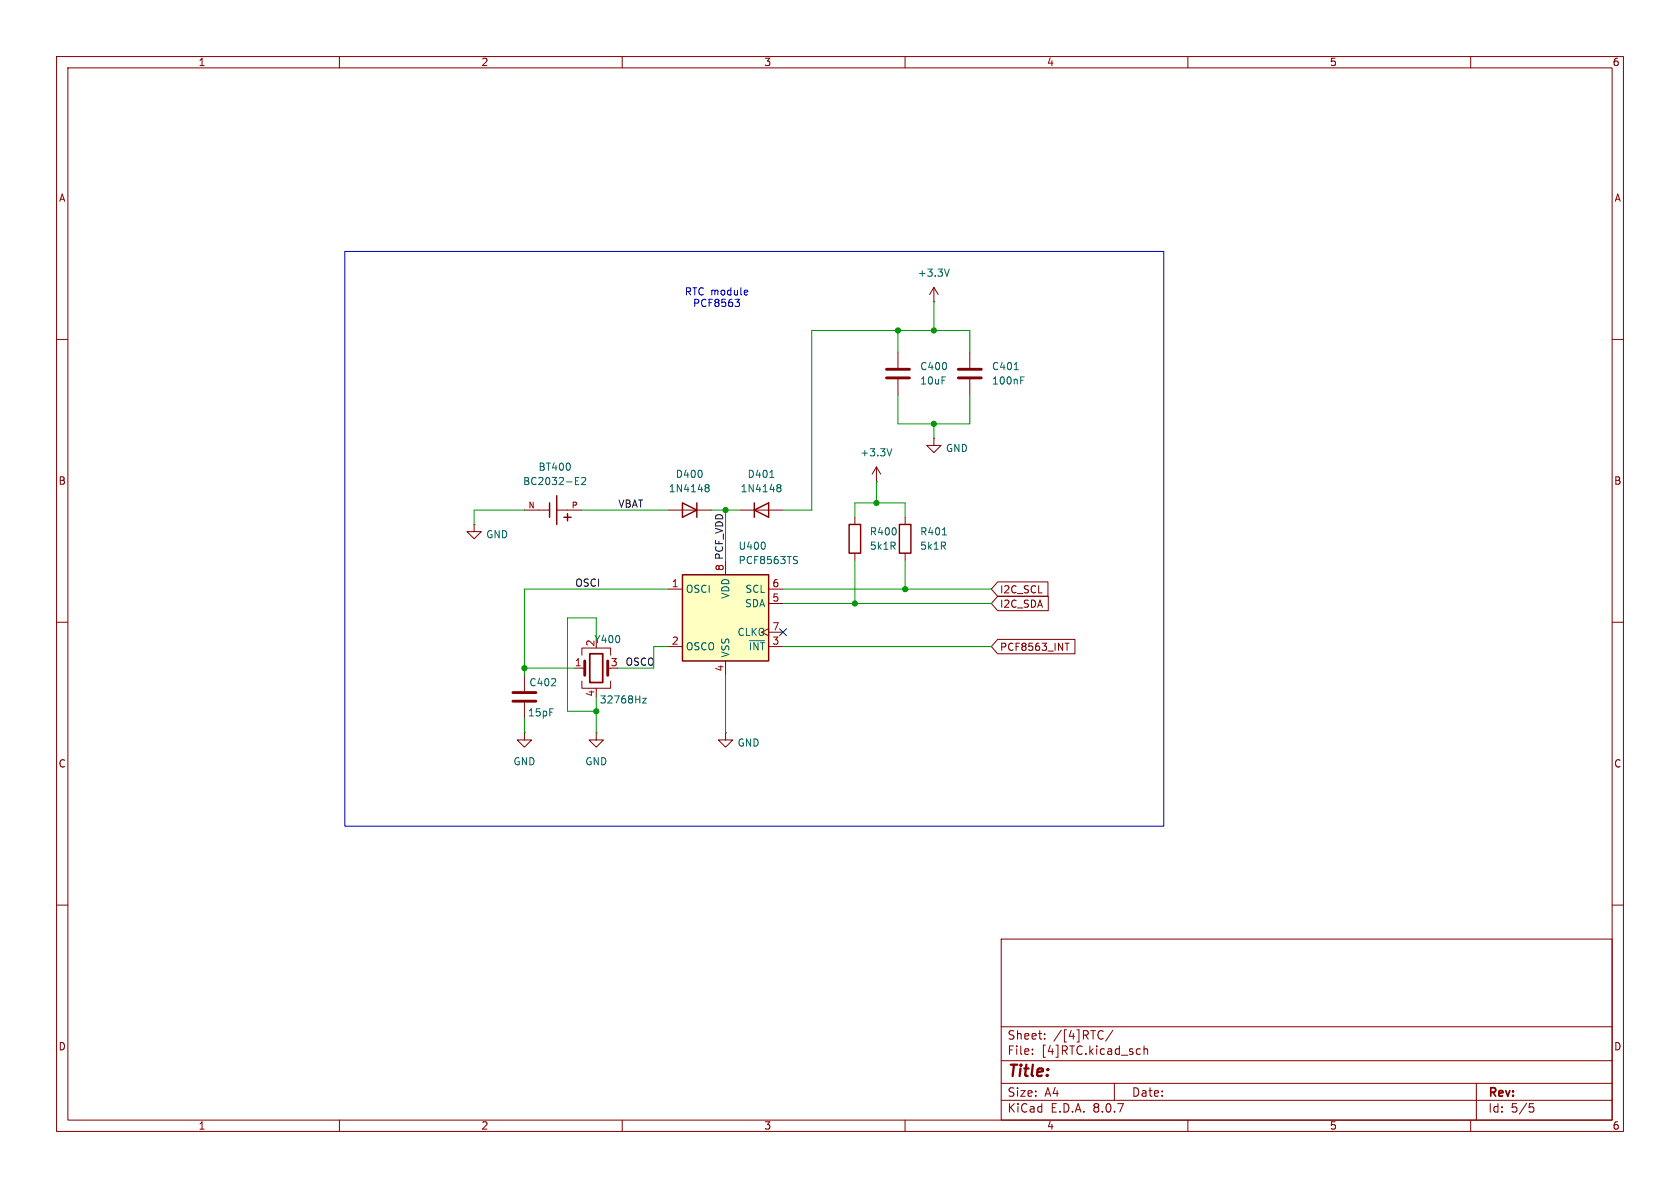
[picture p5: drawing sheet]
<svg xmlns="http://www.w3.org/2000/svg" width="297mm" height="210mm" viewBox="0 0 297 210" stroke-linecap="round" stroke-linejoin="round" font-family="sans-serif">
<g fill="none" stroke="#840000" stroke-width=".18">
<path d="M10 10h277v190h-277zM12 12h273v186h-273zM60 10v2M110 10v2M160 10v2M210 10v2M260 10v2M10 60h2M285 60h2M118.1 90.2h7.6M10 110h2M92.7 119.4v2.8"/>
<path d="M101.6 118.1h1.8M102.9 115.8v-1.2h5v1.2M285 110h2M92.7 129.5v1.3h1.3l-1.3 1.3-1.3-1.3h1.3M92.7 129.5h.1M92.7 124.2v2.8M102.9 120.4v1.3h5v-1.3M105.4 129.5v1.3h1.3l-1.3 1.3-1.3-1.3h1.3M105.4 129.5h.1M105.4 121.7v.2M10 160h2M177 166h108v32h-108z"/>
<path d="M285 160h2M60 198v2M110 198v2M160 198v2M177 194.5h108M177 191.5h108M177 187.5h108M177 181.5h108M182.5 186.3v.1M182.5 185.5v.1M184.7 183.6v.1M184.7 182.8v.1"/>
<path d="M194.7 182.2l.3 .1M195 183.6l-.3 .1M196.7 182.1l-1.2 2M197 191.5v3M201 186.3h.6M201 185.5h.6M202.2 185.5l.3-.1 .3 .1 .1 .9M202.2 184.9v1.5M210 198v2M260 198v2M261 191.5v6.5M270.4 195.1h.7"/>
<path d="M270.5 195.7h.4l.3 .3-.2 .5-.5 .1"/>
</g>
<path d="M104.3 115.6h2.3v5.1h-2.3z" fill="none" stroke="#840000" stroke-width=".3"/>
<path d="M103.4 116.8v2.6M107.4 116.8v2.6M90.7 124h4M90.7 122.4h4" fill="none" stroke="#840000" stroke-width=".51"/>
<path d="M124.8 86.2h.1M124.8 85.7h.3l.2 .1 .1 .2-.3 .2M124.9 86.2h.2M124.9 86.2l-.1 .1M125.1 86.2l.3 .3-.1 .3-.2 .1h-.3M113.6 123.4h.7l-.7 .9h.7" fill="none" stroke="#006464" stroke-width=".18"/>
<path d="M120.6 88.9l2.6 1.3-2.6 1.2zM123.2 88.9v2.5" fill="none" stroke="#840000" stroke-width=".25"/>
<path d="M120.6 101.6h15.3v15.2h-15.3z" fill="#ffffc2"/>
<path d="M97.2 88.9v2.5M98.4 87.6v5.1M99.7 91.4h1.3M100.3 90.8v1.3M133.3 90.2l2.6-1.3v2.5zM133.3 88.9v2.5M150.1 92.7h2v5.1h-2zM159 92.7h2v5.1h-2zM120.6 101.6h15.3v15.2h-15.3z" fill="none" stroke="#840000" stroke-width=".25"/>
<g fill="none" stroke="#840000" stroke-width=".18">
<path d="M165.1 53.3h.1M165.1 50.8l-.8 1.3M165.1 50.8v2.5M165.1 50.8l.8 1.3M158.7 62.2v2.8M158.7 67.1v2.8M165.1 77.5v1.2h1.3l-1.3 1.3-1.3-1.3h1.3M165.1 77.5h.1M171.4 62.2v2.8M171.4 67.1v2.8M83.8 92.7v1.3h1.3l-1.3 1.3-1.3-1.3h1.3M83.8 92.7h.1"/>
<path d="M92.7 90.2h4.5M98.4 90.2h4.5M128.3 99.1v2.5M130.8 90.2h7.6M151.1 91.4v1.3M151.1 97.8v1.3M154.9 85.1h.1M154.9 82.6l-.7 1.2M154.9 82.6v2.5M154.9 82.6l.8 1.2M160 91.4v1.3M160 97.8v1.3"/>
<path d="M118.1 104.1h2.5M118.1 114.3h2.5M128.3 116.8v2.6M135.9 111.1l-1.3 .7 1.3 .6M135.9 104.1h2.5M135.9 114.3h2.5M135.9 106.7h2.5M135.9 111.8h2.5M176.4 113h13.6v2.6h-13.6l-1.1-1.3zM176.4 105.4h8.9v2.6h-8.9l-1.1-1.3zM176.4 102.9h8.9v2.5h-8.9l-1.1-1.3zM188.3 113.7h.7"/>
<path d="M188.6 113.7v1.3M128.3 129.5v1.3h1.2l-1.2 1.3-1.3-1.3h1.3M128.3 129.5h.1"/>
</g>
<g fill="none" stroke="#006464" stroke-width=".18">
<path d="M167.8 47.6l-.4 1.2M157.7 79.3l-.5 1.3M179.3 65.3h.7M180.5 67.2h.4M180.5 66.6h.6M101.7 85h.5M101.7 85.7h.6M101.7 84.4h.6M102.8 84.5l.5-.1 .2 .4-.7 .9h.7M135.2 96.1v.8M136.1 84.4h.7M137.5 85.7h.3l.2 .1 .1 .2-.3 .2"/>
<path d="M137.5 86.2h.1M137.6 86.2h.2M137.6 86.2l-.1 .1M137.8 86.2l.3 .3-.1 .3-.2 .1h-.3M140.5 98.4h.5M140.7 99l.3 .3-.3 .3M166.6 94.6h.7"/>
</g>
<path d="M156.7 66.8h4.1M156.7 65.3h4.1M169.4 66.8h4.1M169.4 65.3h4.1" fill="none" stroke="#840000" stroke-width=".51"/>
<path d="M61 44.5h144.7v101.6h-144.7zM130.7 52.9l-.4 .5 .4 .1v.4l-.2 .3h-.4M131.8 51.3l.3 .1 .1 .2-.6 .1M132.1 52.1h-.3" fill="none" stroke="#0000c2" stroke-width=".18"/>
<g fill="none" stroke="#009600" stroke-width=".18">
<path d="M158.7 58.4v3.8M165.1 53.3v5.1M158.7 69.9v5h12.7v-5M165.1 74.9v2.6M171.4 62.2v-3.8h-27.9v31.8h-5.1M92.7 90.2h-8.9v2.5M102.9 90.2h15.2M125.7 90.2h5.1M128.3 90.2v8.9M151.1 91.4v-2.5h8.9v2.5M151.1 99.1v7.6M154.9 85.1v3.8"/>
<path d="M160 99.1v5M92.7 118.1h8.9M105.4 113v-3.8h-5.1v16.5h5.1M118.1 104.1h-25.4v15.3M118.1 114.3h-2.5v3.8h-6.4M128.3 119.4v10.1M138.4 106.7h36.9M138.4 104.1h36.9M138.4 114.3h36.9M92.7 127v2.5M105.4 123.2v6.3"/>
</g>
<path d="M137.8 111.2l1.2 1.2M139 111.2l-1.2 1.2" fill="none" stroke="#000084" stroke-width=".18"/>
<g fill="#009600" stroke="#009600" stroke-width=".18">
<circle cx="92.7" cy="118.1" r=".46"/>
<circle cx="105.4" cy="125.7" r=".46"/>
<circle cx="165.1" cy="58.4" r=".46"/>
<circle cx="158.7" cy="58.4" r=".46"/>
<circle cx="128.3" cy="90.2" r=".46"/>
<circle cx="154.9" cy="88.9" r=".46"/>
<circle cx="165.1" cy="74.9" r=".46"/>
<circle cx="151.1" cy="106.7" r=".46"/>
<circle cx="160" cy="104.1" r=".46"/>
</g>
<text font-size="2.8" fill="#840000" x="178" y="190.9">Title:</text>
<g font-size="2.1" fill="#840000">
<text x="178" y="184">Sheet:</text>
<text x="186.2" y="184">/[4]RTC/</text>
<text x="178" y="186.7">File:</text>
<text x="184.1" y="186.7">[4]RTC.kicad_sch</text>
<text x="178" y="196.9">KiCad</text>
<text x="178" y="194.1">Size:</text>
<text x="184.7" y="194.1">A4</text>
<text x="185.7" y="196.9">E.D.A.</text>
<text x="193.3" y="196.9">8.0.7</text>
<text x="200" y="194.1">Date:</text>
<text x="263" y="194.3">Rev:</text>
<text x="263" y="196.9">Id:</text>
<text x="267.1" y="196.9">5/5</text>
</g>
<g font-size="1.8" fill="#840000">
<text x="35" y="11.9">1</text>
<text x="85" y="11.9">2</text>
<text x="135" y="11.9">3</text>
<text x="185" y="11.9">4</text>
<text x="235" y="11.9">5</text>
<text x="285" y="11.9">6</text>
<text x="10.3" y="35.9">A</text>
<text x="285.3" y="35.9">A</text>
<text x="10.3" y="85.9">B</text>
<text x="285.3" y="85.9">B</text>
<text x="176.7" y="107.6">I2C_SDA</text>
<text x="176.7" y="105.1">I2C_SCL</text>
<text x="176.7" y="115.3">PCF8563_INT</text>
<text x="10.3" y="135.9">C</text>
<text x="285.3" y="135.9">C</text>
<text x="10.3" y="185.9">D</text>
<text x="285.3" y="185.9">D</text>
<text x="35" y="199.9">1</text>
<text x="85" y="199.9">2</text>
<text x="135" y="199.9">3</text>
<text x="185" y="199.9">4</text>
<text x="235" y="199.9">5</text>
<text x="285" y="199.9">6</text>
</g>
<g font-size="1.8" fill="#0000c2">
<text x="121" y="52.4">RTC module</text>
<text x="122.4" y="54.5">PCF8563</text>
</g>
<g font-size="1.8" fill="#006464">
<text x="162.2" y="49.1">+3.3V</text>
<text x="162.6" y="65.6">C400</text>
<text x="175.3" y="65.6">C401</text>
<text x="162.6" y="68.2">10uF</text>
<text x="175.3" y="68.2">100nF</text>
<text x="95.1" y="83.4">BT400</text>
<text x="152" y="80.9">+3.3V</text>
<text x="167.1" y="80.1">GND</text>
<text x="92.4" y="86">BC2032-E2</text>
<text x="118.1" y="87.2">1N4148</text>
<text x="119.4" y="84.7">D400</text>
<text x="130.8" y="87.2">1N4148</text>
<text x="132.1" y="84.7">D401</text>
<text x="85.8" y="95.4">GND</text>
<text x="153.7" y="94.8">R400</text>
<text x="162.6" y="94.8">R401</text>
<text x="130.5" y="99.9">PCF8563TS</text>
<text x="130.5" y="97.4">U400</text>
<text x="153.7" y="97.4">5k1R</text>
<text x="162.6" y="97.4">5k1R</text>
<text x="121.2" y="105">OSCI</text>
<text x="129.1" y="105.9" transform="rotate(-90 129.1 105.9)">VDD</text>
<text x="131.6" y="107.5">SDA</text>
<text x="131.7" y="105">SCL</text>
<text x="105" y="113.9">Y400</text>
<text x="130.3" y="112.6">CLKO</text>
<text x="105.2" y="114.4" transform="rotate(-90 105.2 114.4)">2</text>
<text x="121.2" y="115.2">OSCO</text>
<text x="129.1" y="116.3" transform="rotate(-90 129.1 116.3)">VSS</text>
<text x="132.3" y="115.2">~{INT}</text>
<text x="93.5" y="121.5">C402</text>
<text x="105.9" y="124.6">32768Hz</text>
<text x="93.2" y="126.8">15pF</text>
<text x="90.7" y="135.5">GND</text>
<text x="103.4" y="135.5">GND</text>
<text x="130.3" y="132.2">GND</text>
</g>
<g font-size="1.8" fill="#0f0f0f">
<text x="109.2" y="89.8">VBAT</text>
<text x="128" y="101" transform="rotate(-90 128 101)">8 PCF_VDD</text>
<text x="101.6" y="103.8">OSCI</text>
<text x="110.5" y="117.8">OSCO</text>
</g>
<g font-size="1.8" fill="#a90000">
<text x="118.7" y="103.9">1</text>
<text x="136.5" y="106.4">5</text>
<text x="136.5" y="103.9">6</text>
<text x="136.5" y="111.5">7</text>
<text x="101.5" y="117.9">1</text>
<text x="107.9" y="117.9">3</text>
<text x="118.7" y="114">2</text>
<text x="128" y="118.8" transform="rotate(-90 128 118.8)">4</text>
<text x="136.5" y="114">3</text>
<text x="105.2" y="123.3" transform="rotate(-90 105.2 123.3)">4</text>
</g>
<g font-size="1.4" fill="#a90000">
<text x="93.3" y="89.9">N</text>
<text x="101" y="89.9">P</text>
</g>
</svg>
